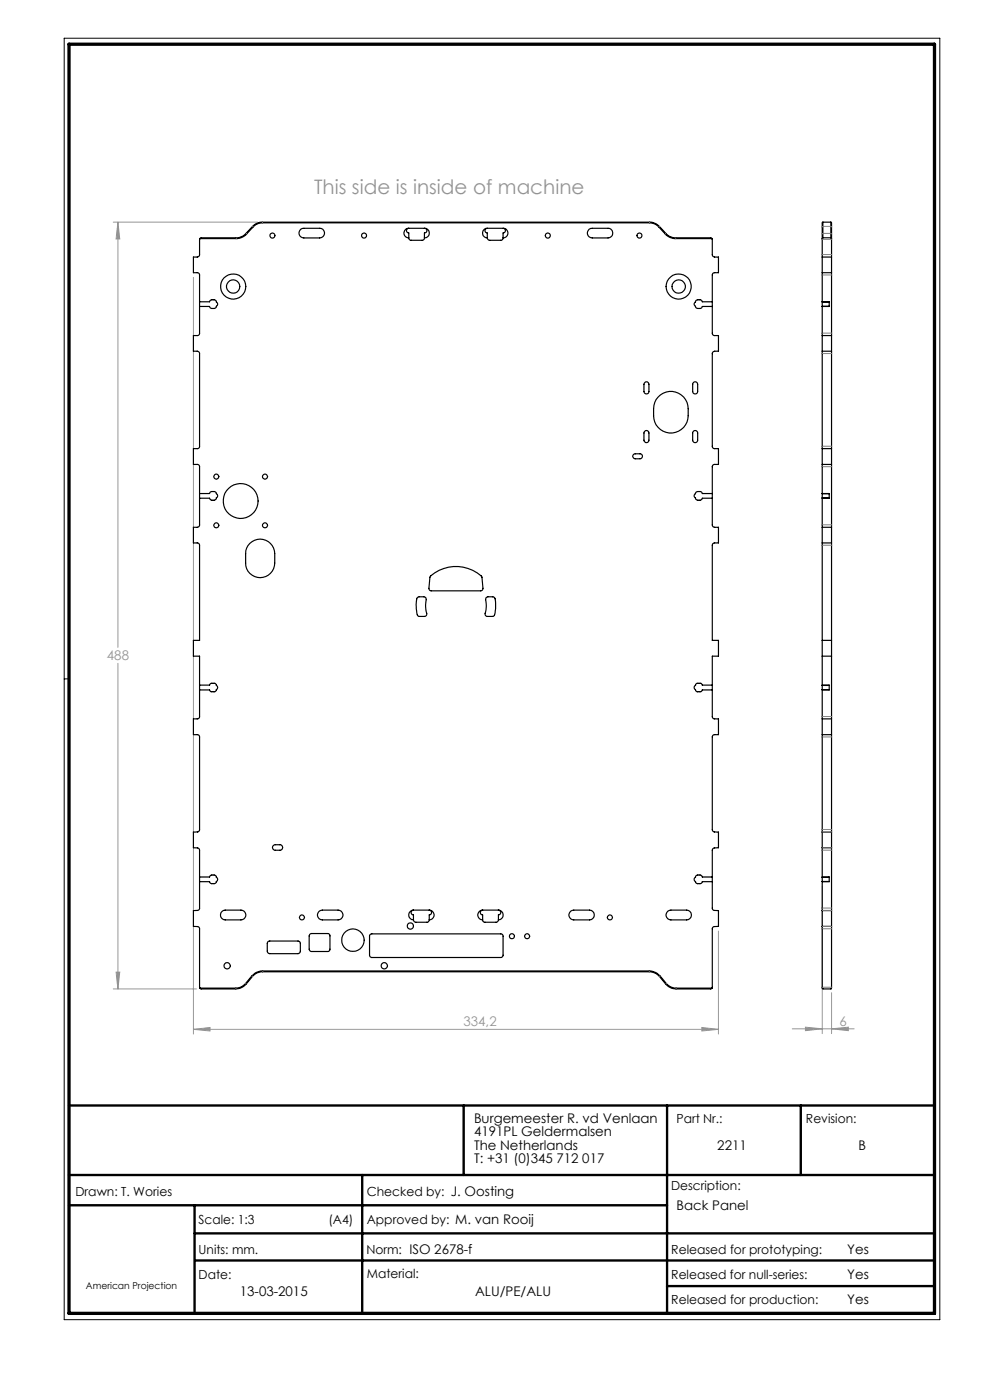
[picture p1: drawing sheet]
<svg xmlns="http://www.w3.org/2000/svg" width="210mm" height="297mm" viewBox="0 0 210 297" stroke-linecap="round" stroke-linejoin="round" font-family="sans-serif">
<path d="M13.6 8.1h185.8v271.9h-185.8zM14.6 144h-1" fill="none" stroke="#000" stroke-width=".21"/>
<path d="M14.6 234.5h183.6M98.4 234.5v14.8M141.5 234.5v44.1M169.9 234.5v14.8M14.6 249.3h183.6M14.6 255.7h126.9M41.3 255.7v22.9M76.8 249.3v29.3M41.3 261.7h156.9M41.4 267.4h156.8M141.5 272.8h56.7" fill="none" stroke="#000" stroke-width=".5"/>
<path d="M14.6 9.4h183.6v269.2h-183.6z" fill="none" stroke="#000" stroke-width=".7"/>
<g fill="none" stroke="#959595" stroke-width=".21">
<path d="M24 47.1h30.6M25 47.1l.4 3.6h-.8zM25 47.1v90.2M41 58.8v160.6M25 140.7v69.1M152.4 197.5v21.9M174.4 188v31.3M24 209.8h17.7M24.6 206.2h.8l-.4 3.6zM41 218.4l3.6-.4v.7zM41 218.4h111.4M148.9 218l3.5 .4-3.5 .3z"/>
<path d="M168.1 218.3h13.1M170.9 217.9l3.5 .4-3.5 .3zM176.4 218.3l3.6-.4v.7zM176.4 210.6v8.7"/>
</g>
<path d="M41 218.4l3.6-.4v.7zM148.9 218l3.5 .4-3.5 .3zM24.6 206.2h.8l-.4 3.6zM25 47.1l.4 3.6h-.8zM170.9 217.9l3.5 .4-3.5 .3zM176.4 218.3l3.6-.4v.7z" fill="#959595"/>
<g fill="none" stroke="#000" stroke-width=".25">
<path d="M42.4 50.6l-.1 3.6-.5 .3h-.8v3.4h.9l.4 .3v12.6l-.4 .4h-.9v3.3h.8l.5 .4v19.9l-.4 .4h-.9v3.3h.9l.4 .4v12.5l-.2 .4-1.1 .1v3.3h.9l.4 .4v20.3h-1.3v3.3h1.3v12.9l-.4 .4h-.9v3.4h.9l.4 .3v19.9l-.2 .4h-1.1v3.3l1.1 .1 .2 .4v12.5l-.4 .3-.9 .1v3.3l.9 .1 .4 .4 .1 12.6M42.4 50.6h7.7a2.96 2.96 0 0 0 2.2-1l1.4-1.4a2.77 2.77 0 0 1 1.9-.9h82.2a2.77 2.77 0 0 1 1.9 .9l1.4 1.4a2.96 2.96 0 0 0 2.2 1h7.7M42.4 50.6l.2-.2h7.5a2.94 2.94 0 0 0 2.1-.9l1.4-1.5a2.94 2.94 0 0 1 2-.9h82.2a2.94 2.94 0 0 1 2.1 .9l1.4 1.5a2.78 2.78 0 0 0 2 .9h7.5l.2 .2M63.8 48.6l.7-.2h3.3a1.02 1.02 0 0 1 1 1.1 1.02 1.02 0 0 1-1 1h-3.3a1.04 1.04 0 0 1-1-.7 1.04 1.04 0 0 1 .3-1.2zM86.7 50.5l.1 .3 .3 .2h2.5l.4-.2v-.3M86.7 48.4a1.02 1.02 0 0 0-1 1.1 1.02 1.02 0 0 0 1 1M86.7 48.4a.49 .49 0 0 0-.5 .5 .49 .49 0 0 0 .5 .5v1.1M86.7 48.4h3.3M90 48.4a1.02 1.02 0 0 1 1.1 1.1 1.02 1.02 0 0 1-1.1 1M90 48.4a.5 .5 0 0 1 .6 .5 .5 .5 0 0 1-.6 .5v1.1M103.4 48.4a1.02 1.02 0 0 0-1 1.1 1.02 1.02 0 0 0 1 1M103.4 50.5l.4 .5h2.5l.3-.2 .1-.3"/>
<path d="M103.4 48.4a.49 .49 0 0 0-.5 .5 .49 .49 0 0 0 .5 .5v1.1M103.4 48.4h3.3M106.7 48.4a1.02 1.02 0 0 1 1.1 1.1 1.02 1.02 0 0 1-1.1 1M106.7 48.4a.49 .49 0 0 1 .5 .5 .49 .49 0 0 1-.5 .5v1.1M125 48.6l.6-.2h3.4a1.02 1.02 0 0 1 1 1.1 1.02 1.02 0 0 1-1 1h-3.4a1.04 1.04 0 0 1-.9-.7 1.04 1.04 0 0 1 .3-1.2zM151 50.6l.1 3.6 .5 .3h.8v3.4h-.9l-.4 .3v12.6l.4 .4h.9v3.3h-.8l-.5 .4v19.9l.4 .4h.9v3.3h-.9l-.4 .4v12.5l.3 .4 1 .1v3.3h-.9l-.4 .4v20.3h1.3v3.3h-1.3v12.9l.4 .4h.9v3.4h-.9l-.4 .3v19.9l.3 .4h1v3.3l-1 .1-.3 .4v12.5l.4 .3 .9 .1v3.3l-.9 .1-.4 .4-.1 12.6M174.4 50.6v3.9M174.4 57.9v6.2M174.4 57.9h2M174.4 54.5h2M174.4 54.5v3.4M174.6 50.4l-.2 .2"/>
<path d="M174.6 47.1v3.3M174.6 47.1l-.2 .2v3.3M174.6 47.1h1.6M174.6 50.4h1.6M176.2 50.4l.2 .2M176.2 47.1v3.3M176.2 47.1l.2 .2v3.3M176.4 57.9v13.3M176.4 50.6v3.9M176.4 54.5v3.4M42.3 64h2.2l.4-.4h.6l.4 .4a.57 .57 0 0 1 0 1l-.4 .4h-.7l-.3-.4h-2.2M151.1 64h-2.1l-.4-.4h-.7l-.2 .1-.2 .3a.57 .57 0 0 0 0 1l.2 .3 .2 .1h.8l.3-.4h2.1"/>
<path d="M174.4 65v6.2M174.4 74.5v20.7M174.4 64.1v.9M174.4 74.5h2M174.4 71.2h2M174.4 64h1.5v1h-1.5M174.4 71.2v3.3M174.4 65h1.5M174.4 64.1h1.5M176.4 74.5v20.7M176.4 71.2v3.3M134.4 96.4l1.3-.1a.53 .53 0 0 1 .6 .5 .53 .53 0 0 1-.6 .5h-.9l-.4-.1a.48 .48 0 0 1 0-.8z"/>
<path d="M136.8 91.5a.5 .5 0 0 1 .5-.1 .5 .5 0 0 1 .4 .5v1.5a.53 .53 0 0 1-.6 .5 .53 .53 0 0 1-.5-.5v-1.5zM136.8 81.2a.5 .5 0 0 1 .5-.2 .5 .5 0 0 1 .4 .5v1.5a.53 .53 0 0 1-.6 .6 .53 .53 0 0 1-.5-.6v-1.5zM139.6 84.2a3.7 3.7 0 0 1 4-.9 3.7 3.7 0 0 1 2.4 3.4 5 5 0 0 1-1 4 3.7 3.7 0 0 1-4 .9 3.7 3.7 0 0 1-2.4-3.4 5 5 0 0 1 1-4zM147.1 91.5a.52 .52 0 0 1 .6-.1 .52 .52 0 0 1 .3 .5v1.5a.53 .53 0 0 1-.5 .5 .53 .53 0 0 1-.6-.5v-1.5zM147.1 81.2a.52 .52 0 0 1 .6-.2 .52 .52 0 0 1 .3 .5v1.5a.53 .53 0 0 1-.5 .6 .53 .53 0 0 1-.6-.6v-1.5zM174.4 98.5v6.2M174.4 98.5h2M174.4 95.2h2M174.4 95.2v3.3M176.4 98.5v13.4M176.4 95.2v3.3M42.3 104.7h2.2l.4-.4h.6l.4 .4a.57 .57 0 0 1 0 1l-.4 .4h-.7l-.3-.4h-2.2"/>
<path d="M53 115.3a3.1 3.1 0 0 1 3.3-.7 3.1 3.1 0 0 1 2 2.8 4.8 4.8 0 0 1-.9 4.2 3.1 3.1 0 0 1-3.4 .7 3.1 3.1 0 0 1-1.9-2.9 5 5 0 0 1 .5-3.7zM151.1 104.7h-2.1l-.3-.4h-.9a.95 .95 0 0 0-.3 1.5l.4 .3h.7l.4-.4h2.1M174.4 105.6v6.3M174.4 115.2v30.2M174.4 104.7v.9M174.4 115.2h2M174.4 111.9h2M174.4 104.7h1.5v1h-1.5M174.4 111.9v3.3M174.4 104.7h1.5M174.4 105.6h1.5M176.4 115.2v37.3"/>
<path d="M176.4 111.9v3.3M88.5 126.8l.4-.2h1a.5 .5 0 0 1 .5 .6 7.4 7.4 0 0 0 .1 3.2l-.4 .4-1.3-.1a5.5 5.5 0 0 1-.3-3.9zM91.3 122.2a7.9 7.9 0 0 1 10.9 .3l.2 2.3a.49 .49 0 0 1-.4 .5h-10.5a.49 .49 0 0 1-.5-.5zM103.1 126.8l.4-.2 1.3 .1a1.62 1.62 0 0 1 .3 1.6l-.1 1.7-.2 .6-.2 .2h-1.2a.51 .51 0 0 1-.5-.7 7.4 7.4 0 0 0 .1-3.1zM174.4 139.2h2M174.4 135.9h2M42.3 145.3h2.2l.3-.3h.8l.3 .3a.6 .6 0 0 1 0 1.1l-.3 .4h-.8l-.3-.4h-2.2M151.1 145.3h-2.1l-.3-.3h-.9a1 1 0 0 0-.3 1.4l.3 .4h.9l.3-.4h2.1M174.4 155.9v30.2M174.4 146.3v6.2M174.4 145.4v.9M174.4 155.9h2"/>
<path d="M174.4 152.5h2M174.4 145.3h1.5v1.1h-1.5M174.4 152.5v3.4M174.4 145.4h1.5M174.4 146.3h1.5M176.4 155.9v53.7l-.2 .2h-1.6l-.2-.2v-22.6M176.4 152.5v3.4M58 179.4a2.03 2.03 0 0 1 1.6-.2l.2 .2a.59 .59 0 0 1 .1 .6 .59 .59 0 0 1-.5 .4h-1a.59 .59 0 0 1-.5-.4 .59 .59 0 0 1 .1-.6zM174.4 179.8h2M174.4 176.5h2M42.3 186.1h2.2l.4-.5h.6l.4 .5a.57 .57 0 0 1 0 .9l-.4 .5-.7-.1-.3-.4h-2.2M47.1 193.3l.7-.2h3.3a1.04 1.04 0 0 1 1.1 1 1.04 1.04 0 0 1-1.1 1.1h-3.3a1.03 1.03 0 0 1-1-.7 1.03 1.03 0 0 1 .3-1.2z"/>
<path d="M56.8 199.8l.3-.2h6.2l.3 .2 .1 .3v1.9l-.5 .3h-6.2l-.3-.5v-1.7zM65.7 198.3l.3-.3 3.8 .1 .2 .3-.1 3.2-.3 .3-3.8-.1-.2-.4zM67.7 193.3l.7-.2h3.3a1.04 1.04 0 0 1 1.1 1 1.04 1.04 0 0 1-1.1 1.1h-3.3a1.05 1.05 0 0 1-1-.7 1.05 1.05 0 0 1 .3-1.2zM78.6 198.2l27.7-.1 .4 .4v4.2l-.4 .4h-27.5l-.4-.4v-4.2zM87.7 195.2l.4 .4h2.5l.3-.1 .2-.3M87.7 193.1a1.04 1.04 0 0 0-1 1 1.04 1.04 0 0 0 1 1.1M87.7 193.1a.51 .51 0 0 0-.5 .5 .51 .51 0 0 0 .5 .5v1.1M87.7 193.1h3.4M91.1 193.1a1.04 1.04 0 0 1 1 1 1.04 1.04 0 0 1-1 1.1M91.1 193.1a.51 .51 0 0 1 .4 .5 .51 .51 0 0 1-.4 .5v1.1M102.4 193.1a1.04 1.04 0 0 0-1.1 1 1.04 1.04 0 0 0 1.1 1.1M102.4 195.2v.2l.4 .2h2.5l.4-.4"/>
<path d="M102.4 193.1a.51 .51 0 0 0-.5 .5 .51 .51 0 0 0 .5 .5v1.1M102.4 193.1h3.3M105.7 193.1a1.04 1.04 0 0 1 1 1 1.04 1.04 0 0 1-1 1.1M105.7 193.1a.51 .51 0 0 1 .5 .5 .51 .51 0 0 1-.5 .5v1.1M121 193.3l.7-.2h3.4a1.04 1.04 0 0 1 1 1 1.04 1.04 0 0 1-1 1.1h-3.4a1.05 1.05 0 0 1-.9-.7 1.05 1.05 0 0 1 .2-1.2zM141.6 193.3l.7-.2h3.4a1.04 1.04 0 0 1 1 1 1.04 1.04 0 0 1-1 1.1h-3.4a1.05 1.05 0 0 1-.9-.7 1.05 1.05 0 0 1 .2-1.2zM151.1 186.1h-2.1l-.4-.5h-.7l-.4 .5a.57 .57 0 0 0 0 .9l.2 .4 .2 .1 .8-.1 .3-.4h2.1M174.4 186.1v.9M174.4 186.1h1.5v.9h-1.5M174.4 193.2h2M174.4 196.5h2M174.4 187h1.5"/>
<path d="M174.4 186.1h1.5M42.4 209.6h7.6a2.65 2.65 0 0 0 2.1-.9l1.3-1.7a3 3 0 0 1 2.3-1h82a3.2 3.2 0 0 1 2.3 1l1.4 1.7a2.65 2.65 0 0 0 2 .9h7.6M42.4 209.6l.2 .2h7.4a3 3 0 0 0 2.2-1l1.4-1.7a2.68 2.68 0 0 1 2.1-.9h82a2.81 2.81 0 0 1 2.2 .9l1.3 1.7a3 3 0 0 0 2.2 1h7.4l.2-.2"/>
<circle cx="57.8" cy="50" r=".53"/>
<circle cx="77.2" cy="50" r=".53"/>
<circle cx="116.2" cy="50" r=".53"/>
<circle cx="135.6" cy="50" r=".53"/>
<circle cx="49.5" cy="60.8" r="1.42"/>
<circle cx="49.5" cy="60.8" r="2.67"/>
<circle cx="143.9" cy="60.8" r="2.66"/>
<circle cx="144" cy="60.8" r="1.42"/>
<circle cx="45.9" cy="111.4" r=".54"/>
<circle cx="45.9" cy="101.1" r=".54"/>
<circle cx="51" cy="106.3" r="3.7"/>
<circle cx="56.2" cy="111.4" r=".54"/>
<circle cx="56.2" cy="101.1" r=".54"/>
<circle cx="64.1" cy="194.6" r=".54"/>
<circle cx="74.9" cy="199.5" r="2.39"/>
<circle cx="87" cy="196.4" r=".67"/>
<circle cx="108.6" cy="198.6" r=".54"/>
<circle cx="111.8" cy="198.6" r=".54"/>
<circle cx="129.4" cy="194.6" r=".54"/>
<circle cx="48.2" cy="204.9" r=".68"/>
<circle cx="81.5" cy="204.9" r=".68"/>
</g>
<g fill="none" stroke="#808080" stroke-width=".21" stroke-dasharray="6.3 1.3 1.3 1.3 1.3 1.3">
<path d="M50.1 50.6v-.2M52.3 49.6l-.1-.1M53.7 48.1l-.1-.1M55.7 47.3v-.2M137.8 47.3v-.2M139.8 48.1l.1-.1M141.1 49.6l.2-.1M143.3 50.6v-.2M174.4 58.3h2M174.4 50.8h2M174.4 49.6l.2-.1M174.4 48.1l.2-.1"/>
<path d="M174.6 48h1.7M176.3 49.5h-1.7M176.3 49.5l.1 .1M176.3 48l.1 .1M176.4 54h-2M174.4 75h2M176.4 70.7h-2M174.4 99h2M176.4 94.7h-2M174.4 115.7h2M176.4 111.3h-2M174.4 156.3h2"/>
<path d="M176.4 152h-2M174.4 176.5h2M176.4 179.9h-2M176.4 176h-2M174.4 193.1h2M174.4 180.4h2M174.4 197h2M176.4 196.5h-2M176.4 192.6h-2M50 209.8v-.2M52.2 208.8l-.1-.2M53.6 207.1l-.2-.1"/>
<path d="M55.7 206.1v-.1M137.7 206.1v-.1M139.9 207.1l.1-.1M141.2 208.8l.2-.2M143.4 209.8v-.2M176.4 209.4h-2"/>
</g>
<text font-size="4.2" fill="#959595" x="66.6" y="41.1">This side is inside of machine</text>
<g font-size="2.8" fill="#959595">
<text x="22.7" y="140.1">488</text>
<text x="98.3" y="217.7">334,2</text>
<text x="178.1" y="217.6">6</text>
</g>
<g font-size="2.8">
<text x="100.5" y="238.2">Burgemeester R. vd Venlaan</text>
<text x="100.5" y="241.1">4191PL Geldermalsen</text>
<text x="100.5" y="243.9">The Netherlands</text>
<text x="152.2" y="243.9">2211</text>
<text x="182.1" y="243.9">B</text>
<text x="100.5" y="246.7">T: +31 (0)345 712 017</text>
<text x="143.5" y="256.7">Back Panel</text>
<text x="179.7" y="266">Yes</text>
<text x="50.9" y="275">13-03-2015</text>
<text x="100.8" y="275">ALU/PE/ALU</text>
<text x="179.7" y="271.4">Yes</text>
<text x="179.7" y="276.6">Yes</text>
</g>
<g font-size="2.7">
<text x="143.5" y="238.2">Part Nr.:</text>
<text x="171" y="238.2">Revision:</text>
<text x="16" y="253.7">Drawn: T. Wories</text>
<text x="77.8" y="253.7">Checked by: J. Oosting</text>
<text x="142.4" y="252.5">Description:</text>
<text x="42.1" y="259.7">Scale: 1:3</text>
<text x="69.7" y="259.7">(A4)</text>
<text x="77.8" y="259.7">Approved by: M. van Rooij</text>
<text x="42.1" y="266">Units: mm.</text>
<text x="77.7" y="266">Norm: ISO 2678-f</text>
<text x="142.4" y="266">Released for prototyping:</text>
<text x="42.1" y="271.3">Date:</text>
<text x="77.8" y="271">Material:</text>
<text x="142.4" y="271.3">Released for null-series:</text>
<text x="142.4" y="276.6">Released for production:</text>
</g>
<text font-size="2" x="18.2" y="273.4">American Projection</text>
</svg>
